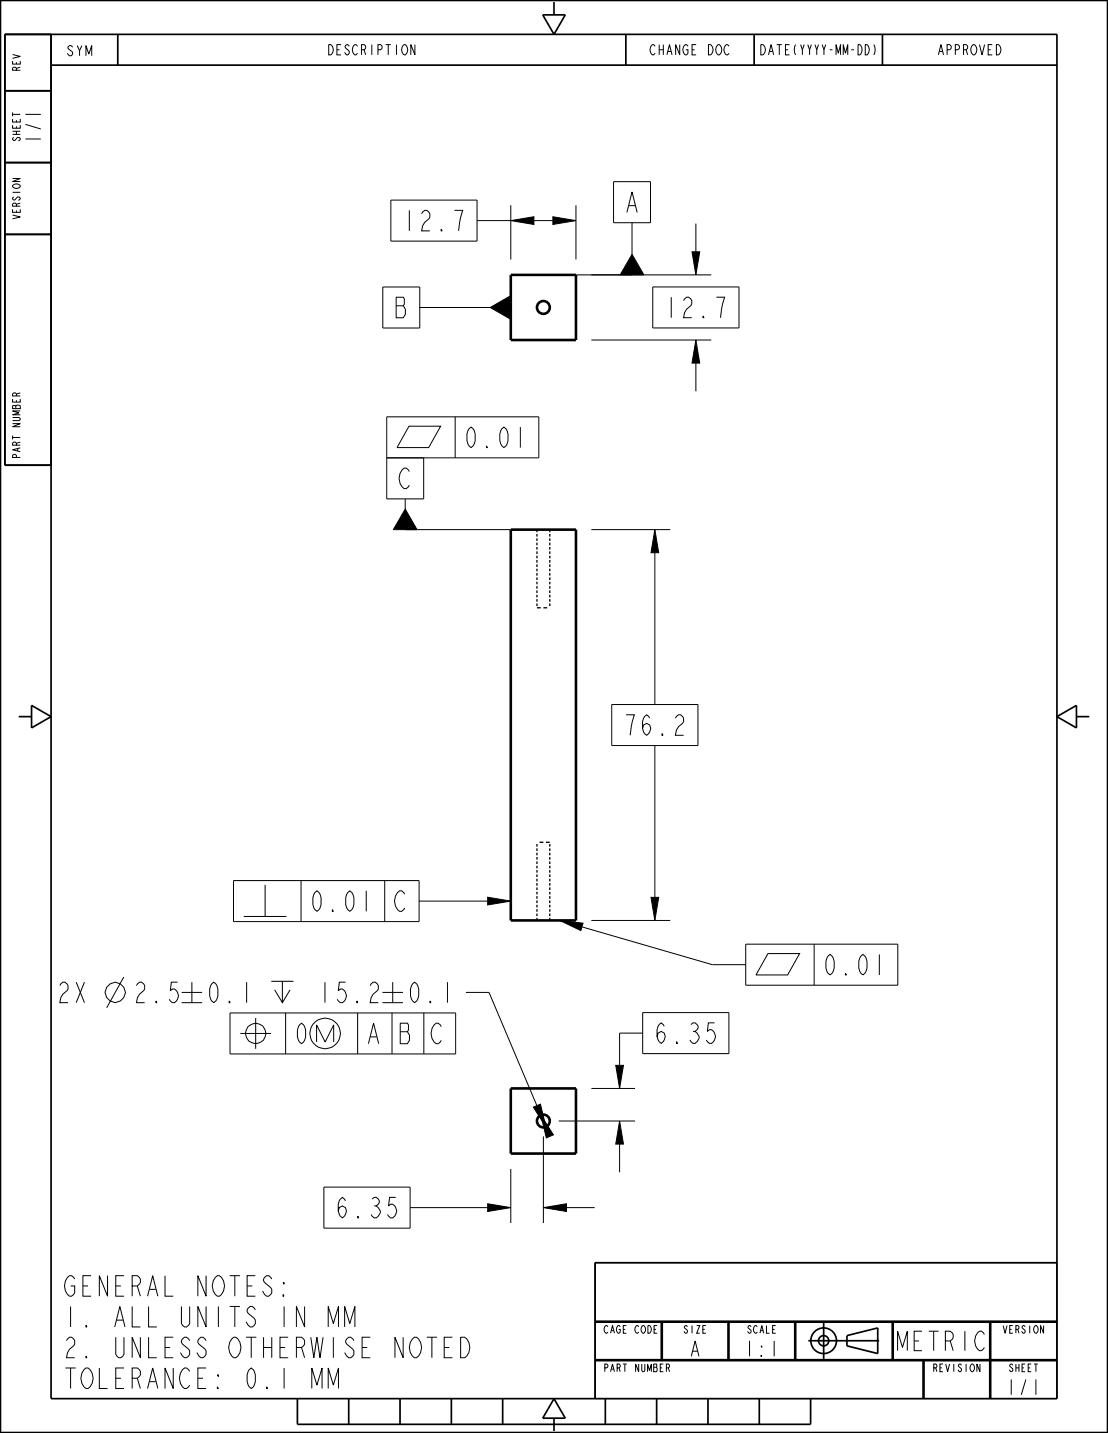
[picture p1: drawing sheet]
<svg xmlns="http://www.w3.org/2000/svg" width="216mm" height="279mm" viewBox="0 0 216 279" stroke-linecap="round" stroke-linejoin="round" font-family="sans-serif">
<g fill="#000">
<path d="M99.5 43l4.5-.7v1.5zM107.7 42.3l4.5 .7-4.5 .8zM123.2 49.6l2.3 4h-4.7zM134.8 49.1h1.5l-.7 4.5zM95.5 60l4-2.4v4.7zM135.6 66.3l.7 4.5h-1.5zM79 99.3l2.3 4h-4.7zM127.6 103.3l.8 4.5h-1.5zM95 174.9l4.5 .8-4.5 .7zM126.9 175h1.5l-.8 4.5zM105.4 217.4l2.4 3.9-1.3 .6zM103.9 215.9l1.4-.6 1.1 4.4z"/>
<path d="M120 207.7h1.5l-.8 4.5zM120.7 218.6l.8 4.5h-1.5zM95 234.7l4.5 .8-4.5 .7zM105.9 235.5l4.5-.8v1.5z"/>
</g>
<g fill="none" stroke="#000" stroke-width=".19">
<path d="M76.2 39h16.8v8h-16.8zM119.6 35.4h7.2v8h-7.2zM74.6 56h7.2v8h-7.2zM81.8 60h13.7M93 43h6.5M95.5 60l4-2.4v4.7zM99.5 43l4.5-.7v1.5zM99.5 40v10.6M99.5 55v5M104 43h3.7M107.7 42.3l4.5 .7-4.5 .8zM112.2 40v10.6"/>
<path d="M112.3 53.6h26.3M123.2 49.6l2.3 4h-4.7zM123.2 43.4v6.2M127.2 55.9h16.8v8h-16.8zM134.8 49.1h1.5l-.7 4.5zM135.6 43.6v5.5M115.2 66.3h23.4M135.6 66.3l.7 4.5h-1.5zM135.6 70.8v5.5M75.4 89.3h7.2v8h-7.2zM79 99.3l2.3 4h-4.7zM79 97.3v2"/>
<path d="M79 103.3h20.5M115.2 103.3h15.4M127.6 103.3l.8 4.5h-1.5zM127.6 107.8v29.6M119.2 137.4h16.8v8h-16.8zM127.6 145.4v29.6M45.5 171.7h36.2v8h-36.2zM47.5 178.7h8.3M51.7 172.5v6.2M58.7 171.7v8M75 171.7v8M81.7 175.7h13.3"/>
<path d="M95 174.9l4.5 .8-4.5 .7zM115.2 179.5h15.4M126.9 175h1.5l-.8 4.5zM24.1 190.5l-3.3 6M44.8 197.5h44v8h-44zM49.8 198.5v6M52.9 191.3h4.3M53.5 193l1.5 2.5 1.5-2.5M55 191.3v4.2M55.7 197.5v8M69.7 197.5v8M76.4 197.5v8"/>
<path d="M82.6 197.5v8M90.8 193.5h4.5l9.3 22.1M125.2 197.4h16.8v8h-16.8zM46.8 201.5h6M61.7 203.2v-3.4l1.7 3.4 1.6-3.4v3.4M103.9 215.9l1.4-.6 1.1 4.4zM105.4 217.4l2.4 3.9-1.3 .6zM108.9 218.6h14.8M115.2 212.2h8.5M120 207.7h1.5l-.8 4.5zM120.7 218.6l.8 4.5h-1.5zM125.2 201.4h-4.5v6.3"/>
<path d="M63.1 231.5h16.8v8h-16.8zM79.9 235.5h15.1M95 234.7l4.5 .8-4.5 .7zM99.5 227.9v10.6M105.9 235.5l4.5-.8v1.5zM105.9 221.6v16.9M110.4 235.5h5.5M120.7 223.1v5.5M115.9 246.2h90.1v26.5h-90.1zM115.9 257.7h90.1M128.9 257.7v7.5M142 257.7v7.5"/>
<path d="M154.9 257.7v7.5M173.9 257.7v7.5M193 257.7v15M115.9 265.2h90.1M179.9 265.2v7.5"/>
<circle cx="22.4" cy="193.5" r="1.96"/>
<circle cx="49.8" cy="201.5" r="1.99"/>
<circle cx="63.3" cy="201.5" r="2.98"/>
</g>
<g fill="none" stroke="#000" stroke-width=".33">
<path d="M1 17.7h9M10 6.7v266h196v-266h-205v84h9M10 12.7h196M22.9 6.7v6M105.8 2.9h4.3l-2.2 3.8zM107.9 .4v2.5M121.9 6.7v6M146.9 6.7v6M172 6.7v6M1 31.7h9M1 45.7h9M3.7 139.7h2.5"/>
<path d="M6.2 137.5l3.7 2.2-3.7 2.2zM206 139.7l3.7-2.2v4.4zM209.7 139.7h2.5M160.5 257.9v7M206 246.2h-90.1v26.5M57.9 272.7v5h100v-5M67.9 272.7v5M77.9 272.7v5M87.9 272.7v5M97.9 272.7v5M107.9 276.5v2.5M107.9 272.7l2.2 3.8h-4.3z"/>
<path d="M117.9 272.7v5M127.9 272.7v5M137.9 272.7v5M147.9 272.7v5M157.5 261.4h13.8M165 260.4l6-1.5v5l-6-1.5z"/>
<circle cx="160.5" cy="261.4" r="2.5"/>
<circle cx="160.5" cy="261.4" r="1"/>
</g>
<g fill="none" stroke="#000" stroke-width=".51">
<path d="M0 0h215.9v279.4h-215.9v-279.4M99.5 53.6h12.7v12.7h-12.7zM99.5 103.3h12.7v76.2h-12.7zM99.5 212.2h12.7v12.7h-12.7zM115.9 257.7h90.1M128.9 257.7v7.5M142 257.7v7.5M154.9 257.7v7.5M173.9 257.7v7.5M193 257.7v15M115.9 265.2h90.1M179.9 265.2v7.5"/>
<circle cx="105.9" cy="59.9" r="1.25"/>
<circle cx="105.9" cy="218.6" r="1.25"/>
</g>
<g fill="none" stroke="#000" stroke-width=".25">
<path d="M104.6 103.3v.5M104.6 104.1v.5M104.6 105v.5M104.6 105.8v.5M104.6 106.7v.5M104.6 107.5v.5M104.6 108.3v.6M104.6 109.2v.5M104.6 110v.5M104.6 110.9v.5M104.6 111.7v.5M104.6 112.6v.5"/>
<path d="M104.6 113.4v.5M104.6 114.3v.5M104.6 115.1v.5M104.6 116v.5M104.6 116.8v.5M104.6 117.7v.5M104.6 118.5h.8M105.9 118.5h.7M107.1 103.3v.5M107.1 104.1v.5M107.1 105v.5M107.1 105.8v.5"/>
<path d="M107.1 106.7v.5M107.1 107.5v.5M107.1 108.3v.6M107.1 109.2v.5M107.1 110v.5M107.1 110.9v.5M107.1 111.7v.5M107.1 112.6v.5M107.1 113.4v.5M107.1 114.3v.5M107.1 115.1v.5M107.1 116v.5"/>
<path d="M107.1 116.8v.5M107.1 117.7v.5M104.6 164.6v.5M104.6 165.4v.5M104.6 166.3v.5M104.6 167.1v.5M104.6 168v.5M104.6 168.8v.5M104.6 169.6v.6M104.6 170.5v.5M104.6 171.3v.5M104.6 172.2v.5"/>
<path d="M104.6 173v.5M104.6 173.9v.5M104.6 174.7v.5M104.6 175.6v.5M104.6 176.4v.5M104.6 177.3v.5M104.6 178.1v.5M104.6 179v.5M105.1 164.2h.8M106.4 164.2h.7M107.1 164.6v.5M107.1 165.4v.5"/>
<path d="M107.1 166.3v.5M107.1 167.1v.5M107.1 168v.5M107.1 168.8v.5M107.1 169.6v.6M107.1 170.5v.5M107.1 171.3v.5M107.1 172.2v.5M107.1 173v.5M107.1 173.9v.5M107.1 174.7v.5M107.1 175.6v.5"/>
<path d="M107.1 176.4v.5M107.1 177.3v.5M107.1 178.1v.5M107.1 179v.5"/>
</g>
<!-- layer: _GTOLS -->
<path d="M75.4 81.3h29.6v8h-29.6zM79.7 83.1h6.2l-2.4 4.2h-6.1zM88.7 81.3v8M109.1 179.5l4.5 .5-.4 1.4zM113.4 180.7l25.4 7.4h6.5M145.3 184.1h29.6v8h-29.6zM149.6 185.9h6.2l-2.3 4.2h-6.2zM158.6 184.1v8" fill="none" stroke="#000" stroke-width=".19"/>
<path d="M109.1 179.5l4.5 .5-.4 1.4z" fill="#000"/>
<g font-size="5.2">
<text x="121.6" y="41.4">A</text>
<text x="78.2" y="45">12.7</text>
<text x="76.6" y="62">B</text>
<text x="129.2" y="61.9">12.7</text>
<text x="90.2" y="87.3">0.01</text>
<text x="77.4" y="95.3">C</text>
<text x="121.2" y="143.4">76.2</text>
<text x="60.2" y="177.7">0.01</text>
<text x="76.5" y="177.7">C</text>
<text x="160.1" y="190.1">0.01</text>
<text x="10.9" y="195.5">2X</text>
<text x="25.8" y="195.5">2.5±</text>
<text x="40.1" y="195.5">0.1</text>
<text x="61.6" y="195.5">15.2±</text>
<text x="79.2" y="195.5">0.1</text>
<text x="57.2" y="203.5">0</text>
<text x="71.2" y="203.5">A</text>
<text x="77.4" y="203.5">B</text>
<text x="83.6" y="203.5">C</text>
<text x="127.2" y="203.4">6.35</text>
<text x="65.1" y="237.5">6.35</text>
<text x="12.2" y="252.7">GENERAL NOTES:</text>
<text x="12.2" y="258.7">1. ALL UNITS IN MM</text>
<text x="12.2" y="264.7">2. UNLESS OTHERWISE NOTED</text>
<text x="12.2" y="270.7">TOLERANCE: 0.1 MM</text>
</g>
<text font-size="4.9" x="174.6" y="263.4">METRIC</text>
<g font-size="3.9">
<text x="7.9" y="28.3" transform="rotate(-90 7.9 28.3)">1/1</text>
<text x="134.3" y="264.4">A</text>
<text x="144.9" y="264.4">1:1</text>
<text x="195.9" y="271.9">1</text>
<text x="198.3" y="271.9">/1</text>
</g>
<g font-size="2.6">
<text x="12.8" y="10.9">SYM</text>
<text x="63.9" y="10.7">DESCRIPTION</text>
<text x="126.6" y="10.7">CHANGE DOC</text>
<text x="147.9" y="10.7">DATE(YYYY-MM-DD)</text>
<text x="182.7" y="10.7">APPROVED</text>
</g>
<g font-size="2">
<text x="3.9" y="14" transform="rotate(-90 3.9 14)">REV</text>
<text x="3.9" y="27.6" transform="rotate(-90 3.9 27.6)">SHEET</text>
<text x="3.9" y="42.8" transform="rotate(-90 3.9 42.8)">VERSION</text>
<text x="3.9" y="89.5" transform="rotate(-90 3.9 89.5)">PART NUMBER</text>
<text x="117.5" y="259.9">CAGE CODE</text>
<text x="133.1" y="259.9">SIZE</text>
<text x="145.5" y="259.9">SCALE</text>
<text x="195.4" y="259.9">VERSION</text>
<text x="117.5" y="267.4">PART NUMBER</text>
<text x="181.8" y="267.4">REVISION</text>
<text x="196.5" y="267.4">SHEET</text>
</g>
</svg>
